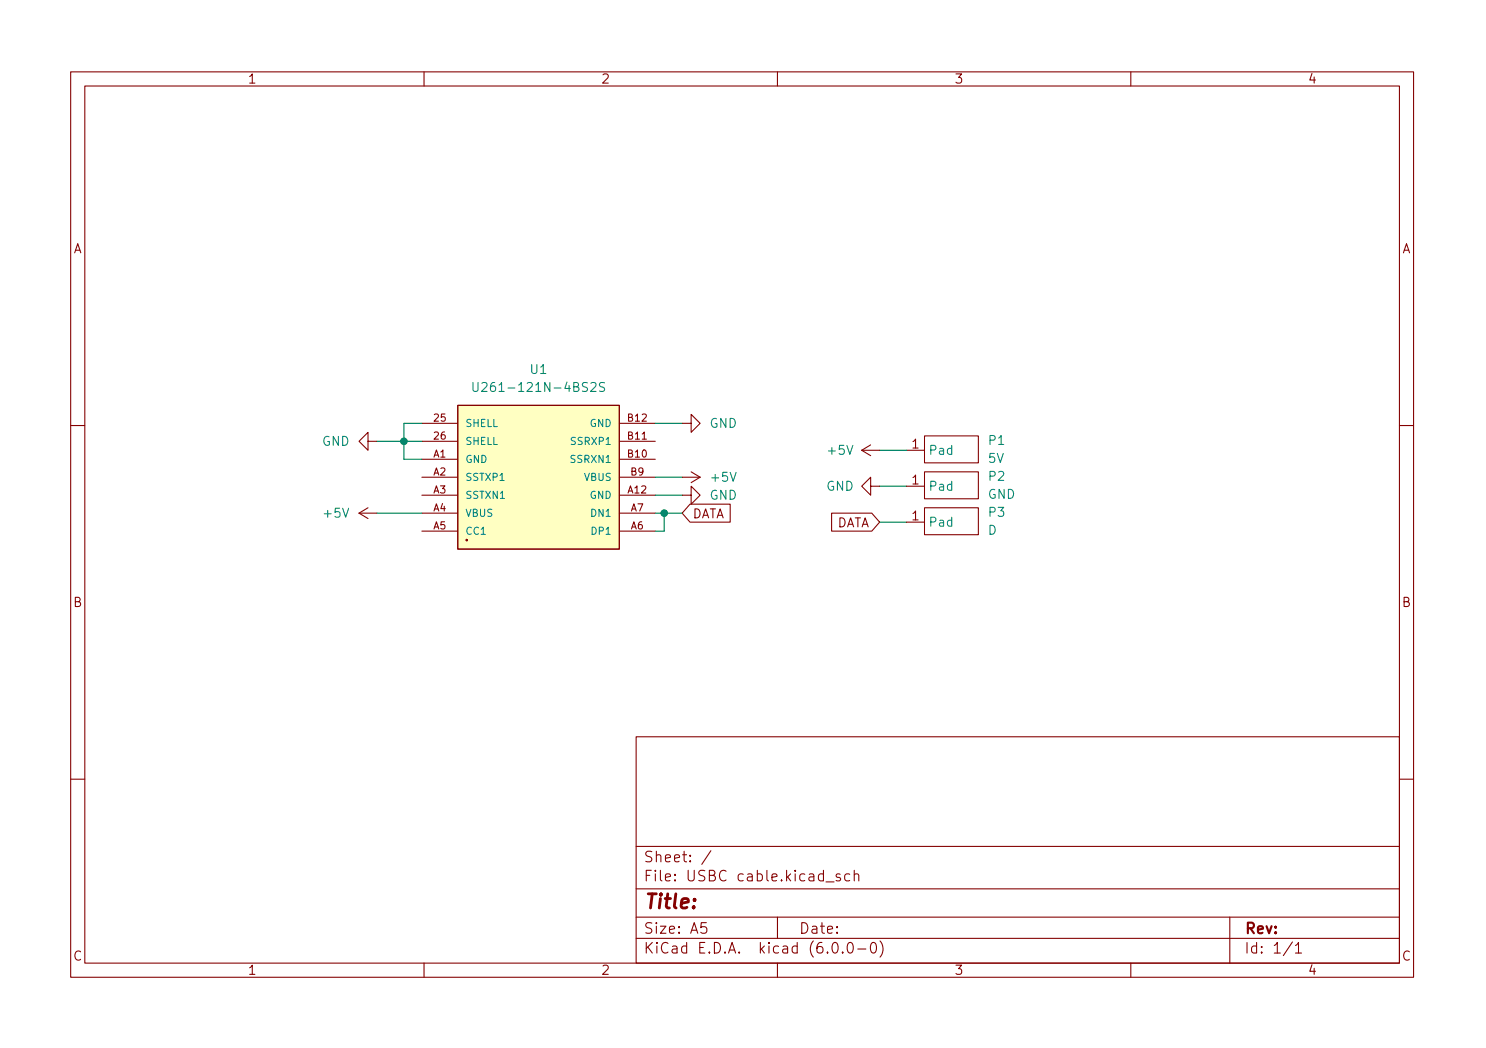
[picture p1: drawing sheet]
<svg xmlns="http://www.w3.org/2000/svg" width="210mm" height="148mm" viewBox="0 0 210 148" stroke-linecap="round" stroke-linejoin="round" font-family="sans-serif">
<g fill="none" stroke="#840000" stroke-width=".15">
<path d="M10 10.2h190v128h-190zM12 12.2h186v124h-186zM60 10.2v2M110 10.2v2M160 10.2v2M59.7 59.9h5.1M64.8 57.3h22.8v20.3h-22.8zM87.6 59.9h5.1M96.5 59.9h1.3v-1.3l1.3 1.3-1.3 1.2v-1.2M10 60.2h2M50.8 72.6h2.5M50.8 72.6l1.3 .7"/>
<path d="M52.1 62.4v-1.3l-1.3 1.3 1.3 1.3v-1.3h1.2M52.1 71.8l-1.3 .8M59.7 62.4h5.1M59.7 64.9h5.1M59.7 70h5.1M59.7 67.5h5.1M59.7 72.6h5.1M59.7 75.1h5.1M87.6 62.4h5.1M87.6 64.9h5.1M87.6 70h5.1M87.6 67.5h5.1"/>
<path d="M87.6 72.6h5.1M87.6 75.1h5.1M96.5 70h1.3v-1.3l1.3 1.3-1.3 1.3v-1.3M96.5 67.5h2.6M97.6 71.3h5.7v2.5h-5.7l-1.1-1.2zM97.8 66.7l1.3 .8M99.1 67.5l-1.3 .7M117.7 72.6h5.6l1.2 1.2-1.2 1.3h-5.6zM121.9 63.7l1.3 .7M121.9 63.7h2.6M123.2 68.7v-1.2l-1.3 1.2 1.3 1.3v-1.3h1.3M123.2 62.9l-1.3 .8"/>
<path d="M128.3 63.7h2.5M128.3 68.7h2.5M128.3 73.8h2.5M130.8 66.7h7.6v3.8h-7.6zM130.8 71.8h7.6v3.8h-7.6zM130.8 61.6h7.6v3.8h-7.6zM198 60.2h2M10 110.2h2M90 104.2h108v32h-108zM90 119.7h108M198 110.2h2M60 136.2v2"/>
<path d="M90 132.7h108M90 129.7h108M90 125.7h108M99.9 130.4h-.7v.8l.2-.2 .5 .1 .1 .2-.1 .5-.2 .1h-.3l-.2-.1M100.6 120.3l-1.3 1.9M110 136.2v2M110 129.7v3M116.9 124.7h1.1M117.9 133.3a.36 .36 0 0 1 .6 .2 .77 .77 0 0 1-.4 1.2 1 1 0 0 1-.2-1.4zM118.9 123.6l-.4-.1-.2 .3 .1 .2 .5 .1v.2v.2h-.2h-.4M119.2 134.6l.1 .1h-.1v-.1v.1M120.1 133.3a.36 .36 0 0 1 .6 .2 .77 .77 0 0 1-.5 1.2 1 1 0 0 1-.1-1.4z"/>
<path d="M120.2 123.6l-.4-.1-.3 .3v.5l.2 .2h.1h.4M120.9 123.7a.37 .37 0 0 1 .6 .1v.7M120.9 123v1.5M121.4 134.2h1.1M123.4 133.3a.36 .36 0 0 1 .5 .2 .77 .77 0 0 1-.4 1.2 1 1 0 0 1-.1-1.4zM124.5 133a1.72 1.72 0 0 1 0 2.3M160 136.2v2M174 129.7v6.5M182.9 133.2l-1.3 1.9M183.3 133.7l.4-.5v1.5M183.3 134.7h.9"/>
</g>
<g fill="#ffffc2" stroke="#ffffc2" stroke-width=".14">
<path d="M64.8 57.3h22.8v20.3h-22.8z"/>
<circle cx="66" cy="76.4" r=".03"/>
</g>
<circle cx="66" cy="76.4" r=".1" fill="#840000" stroke="#840000" stroke-width=".14"/>
<path d="M66.9 54.1v1l.3 .2h.3l.1-.2v-1M83.6 54.2l.2-.1h.3l.2 .1v.2v.2l-.8 .7h.8M85.5 54.1h-.4l-.3 .2 .1 .3 .6 .3v.3l-.2 .1h-.5" fill="none" stroke="#008484" stroke-width=".15"/>
<path d="M59.7 59.9h-2.6v5h2.6M92.7 59.9h3.8M53.3 62.4h6.4M53.3 72.6h6.4M92.7 70h3.8M92.7 72.6h3.8M92.7 67.5h3.8M94 72.6v2.5h-1.3M124.5 73.8h3.8M124.5 63.7h3.8M124.5 68.7h3.8" fill="none" stroke="#008400" stroke-width=".15"/>
<g fill="#008400" stroke="#008400" stroke-width=".15">
<circle cx="57.1" cy="62.4" r=".46"/>
<circle cx="94" cy="72.6" r=".46"/>
</g>
<text font-size="2.8" fill="#840000" x="91" y="128.5">Title:</text>
<g font-size="2.1" fill="#840000">
<text x="91" y="124.6">File: USBC cable.kicad_sch</text>
<text x="91" y="121.9">Sheet: /</text>
<text x="91" y="134.8">KiCad E.D.A. kicad (6.0.0-0)</text>
<text x="91" y="132">Size: A5</text>
<text x="113" y="132">Date:</text>
<text x="176" y="132">Rev:</text>
<text x="176" y="134.8">Id: 1/1</text>
</g>
<g font-size="1.8" fill="#840000">
<text x="35" y="11.8">1</text>
<text x="85" y="11.8">2</text>
<text x="135" y="11.8">3</text>
<text x="185" y="11.8">4</text>
<text x="10.3" y="35.8">A</text>
<text x="198.4" y="35.8">A</text>
<text x="129" y="63.4">1</text>
<text x="129" y="68.5">1</text>
<text x="97.9" y="73.3">DATA</text>
<text x="118.1" y="74.5">DATA</text>
<text x="129" y="73.6">1</text>
<text x="10.3" y="85.8">B</text>
<text x="198.4" y="85.8">B</text>
<text x="10.3" y="135.8">C</text>
<text x="35" y="137.8">1</text>
<text x="85" y="137.8">2</text>
<text x="135" y="137.8">3</text>
<text x="185" y="137.8">4</text>
<text x="198.4" y="135.8">C</text>
</g>
<g font-size="1.8" fill="#008484">
<text x="75.1" y="52.9">U1</text>
<text x="68.6" y="55.4">U261-121N-4BS2S</text>
<text x="45.6" y="63">GND</text>
<text x="100.4" y="60.5">GND</text>
<text x="117.3" y="64.3">+5V</text>
<text x="131.3" y="64.3">Pad</text>
<text x="139.8" y="65.4">5V</text>
<text x="139.9" y="62.9">P1</text>
<text x="100.4" y="70.6">GND</text>
<text x="100.7" y="68.1">+5V</text>
<text x="116.9" y="69.4">GND</text>
<text x="131.3" y="69.4">Pad</text>
<text x="139.7" y="70.5">GND</text>
<text x="139.9" y="68">P2</text>
<text x="45.9" y="73.2">+5V</text>
<text x="131.3" y="74.5">Pad</text>
<text x="139.8" y="75.6">D</text>
<text x="139.9" y="73.1">P3</text>
</g>
<g font-size="1.4" fill="#840000">
<text x="61.4" y="59.6">25</text>
<text x="88.9" y="59.6">B12</text>
<text x="61.3" y="64.7">A1</text>
<text x="61.4" y="62.1">26</text>
<text x="88.9" y="64.7">B10</text>
<text x="88.9" y="62.1">B11</text>
<text x="61.3" y="67.2">A2</text>
<text x="61.3" y="69.8">A3</text>
<text x="88.9" y="69.8">A12</text>
<text x="89.3" y="67.2">B9</text>
<text x="61.3" y="72.3">A4</text>
<text x="61.3" y="74.8">A5</text>
<text x="89.3" y="74.8">A6</text>
<text x="89.3" y="72.3">A7</text>
</g>
<g font-size="1.4" fill="#008484">
<text x="65.8" y="60.4">SHELL</text>
<text x="65.8" y="62.9">SHELL</text>
<text x="65.8" y="65.4">GND</text>
<text x="81" y="65.4">SSRXN1</text>
<text x="81" y="62.9">SSRXP1</text>
<text x="83.5" y="60.4">GND</text>
<text x="65.8" y="68">SSTXP1</text>
<text x="65.8" y="70.5">SSTXN1</text>
<text x="82.7" y="68">VBUS</text>
<text x="83.5" y="70.5">GND</text>
<text x="65.8" y="73.1">VBUS</text>
<text x="65.8" y="75.6">CC1</text>
<text x="83.8" y="73.1">DN1</text>
<text x="83.9" y="75.6">DP1</text>
</g>
</svg>
